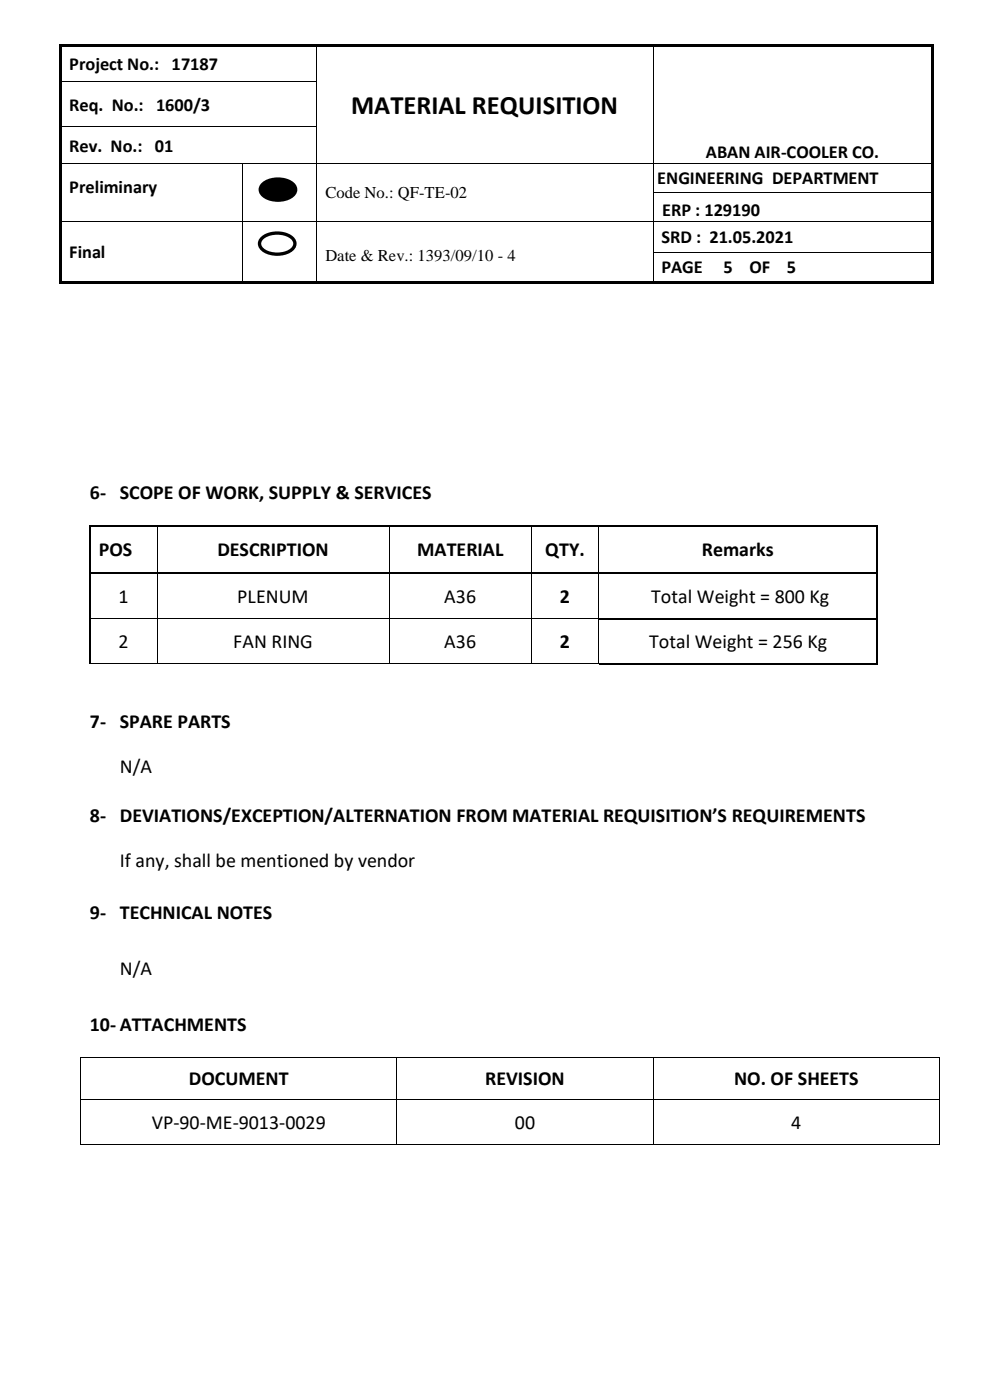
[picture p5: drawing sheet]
<svg xmlns="http://www.w3.org/2000/svg" width="210mm" height="297mm" viewBox="0 0 210 297" stroke-linecap="round" stroke-linejoin="round" font-family="sans-serif">
<g fill="#000">
<path d="M12.5 9.3h.5v.6h-.5z" fill-rule="evenodd"/>
<path d="M12.5 9.3h.5v.5h-.5z" fill-rule="evenodd"/>
<path d="M12.5 9.9h.5v7.3h-.5z" fill-rule="evenodd"/>
<path d="M12.5 17.2h.5v.5h-.5z" fill-rule="evenodd"/>
<path d="M13 9.3h54v.5h-54z" fill-rule="evenodd"/>
<path d="M67 9.8l.2 .1z" fill-rule="evenodd"/>
<path d="M67 9.3h.5v.5h-.5z" fill-rule="evenodd"/>
<path d="M67 17.2h.2v.5h-.2z" fill-rule="evenodd"/>
<path d="M67.5 9.3h71v.5h-71z" fill-rule="evenodd"/>
<path d="M138.5 9.8l.1 .1z" fill-rule="evenodd"/>
<path d="M138.5 9.3h.5v.5h-.5z" fill-rule="evenodd"/>
<path d="M138.5 17.2h.1v.5h-.1z" fill-rule="evenodd"/>
<path d="M139 9.3h58.5v.5h-58.5z" fill-rule="evenodd"/>
<path d="M197.5 9.3h.5v.6h-.5z" fill-rule="evenodd"/>
<path d="M197.5 9.3h.5v.5h-.5z" fill-rule="evenodd"/>
<path d="M197.5 9.9h.5v7.3h-.5z" fill-rule="evenodd"/>
<path d="M197.5 17.2h.5v.5h-.5z" fill-rule="evenodd"/>
<path d="M12.5 17.7h.5v9h-.5z" fill-rule="evenodd"/>
<path d="M12.5 26.7h.5v.5h-.5z" fill-rule="evenodd"/>
<path d="M12.5 27.2h.5v7.4h-.5z" fill-rule="evenodd"/>
<path d="M12.5 34.6h.5v.1h-.5z" fill-rule="evenodd"/>
<path d="M51.4 34.6h.1v.1h-.1z" fill-rule="evenodd"/>
<path d="M67 26.7h.2v.5h-.2z" fill-rule="evenodd"/>
<path d="M67 34.6h.2v.1h-.2z" fill-rule="evenodd"/>
<path d="M138.5 26.7h.1v.5h-.1z" fill-rule="evenodd"/>
<path d="M138.5 34.6h.1v.1h-.1z" fill-rule="evenodd"/>
<path d="M197.5 17.7h.5v9h-.5z" fill-rule="evenodd"/>
<path d="M197.5 26.7h.5v.5h-.5z" fill-rule="evenodd"/>
<path d="M197.5 27.2h.5v7.4h-.5z" fill-rule="evenodd"/>
<path d="M197.5 34.6h.5v.1h-.5z" fill-rule="evenodd"/>
<path d="M12.5 34.7h.5v6.2h-.5z" fill-rule="evenodd"/>
<path d="M12.5 40.9h.5v.1h-.5z" fill-rule="evenodd"/>
<path d="M12.5 41h.5v5.8h-.5z" fill-rule="evenodd"/>
<path d="M12.5 46.8h.5v.2h-.5z" fill-rule="evenodd"/>
<path d="M12.5 47h.5v6.4h-.5z" fill-rule="evenodd"/>
<path d="M12.5 53.4h.5v.2h-.5z" fill-rule="evenodd"/>
<path d="M12.5 53.6h.5v6.1h-.5z" fill-rule="evenodd"/>
<path d="M51.4 40.9h.1v.1h-.1z" fill-rule="evenodd"/>
<path d="M51.4 46.8h.1v.2h-.1z" fill-rule="evenodd"/>
<path d="M51.4 53.4h.1v.2h-.1z" fill-rule="evenodd"/>
<path d="M55.6 39.2a5.2 5.2 0 0 1 6.7 0 1.73 1.73 0 0 1-1 2.8 5.3 5.3 0 0 1-5.7-.8 1.46 1.46 0 0 1 0-2z" fill-rule="evenodd"/>
<path d="M67 40.9h.2v.1h-.2z" fill-rule="evenodd"/>
<path d="M67 46.8h.2v.2h-.2z" fill-rule="evenodd"/>
<path d="M67 53.4h.2v.2h-.2z" fill-rule="evenodd"/>
<path d="M138.5 40.9h.1v.1h-.1z" fill-rule="evenodd"/>
<path d="M138.5 46.8h.1v.2h-.1z" fill-rule="evenodd"/>
<path d="M138.5 53.4h.1v.2h-.1z" fill-rule="evenodd"/>
<path d="M197.5 34.7h.5v6.2h-.5z" fill-rule="evenodd"/>
<path d="M197.5 40.9h.5v.1h-.5z" fill-rule="evenodd"/>
<path d="M197.5 41h.5v5.8h-.5z" fill-rule="evenodd"/>
<path d="M197.5 46.8h.5v.2h-.5z" fill-rule="evenodd"/>
<path d="M197.5 47h.5v6.4h-.5z" fill-rule="evenodd"/>
<path d="M197.5 53.4h.5v.2h-.5z" fill-rule="evenodd"/>
<path d="M197.5 53.6h.5v6.1h-.5z" fill-rule="evenodd"/>
<path d="M12.5 59.7h.5v.5h-.5z" fill-rule="evenodd"/>
<path d="M12.5 59.7h.5v.5h-.5z" fill-rule="evenodd"/>
<path d="M13 59.7h38.4v.5h-38.4z" fill-rule="evenodd"/>
<path d="M51.4 59.7h.5v.5h-.5z" fill-rule="evenodd"/>
<path d="M51.9 59.7h15.1v.5h-15.1z" fill-rule="evenodd"/>
<path d="M67 59.7h.5v.5h-.5z" fill-rule="evenodd"/>
<path d="M67.5 59.7h71v.5h-71z" fill-rule="evenodd"/>
<path d="M138.5 59.7h.5v.5h-.5z" fill-rule="evenodd"/>
<path d="M139 59.7h58.5v.5h-58.5z" fill-rule="evenodd"/>
<path d="M197.5 59.7h.5v.5h-.5z" fill-rule="evenodd"/>
<path d="M197.5 59.7h.5v.5h-.5z" fill-rule="evenodd"/>
</g>
<g fill="none" stroke="#000" stroke-width=".21">
<path d="M13 17.3h54M67.1 9.9v7.3M67.1 17.7v9M138.5 9.9v7.3M138.5 17.7v9M13 26.8h54M13 34.6h38.4M51.4 34.7v6.2M51.5 34.6h15.5M67.1 27.2v7.4M67.1 34.7v6.2M67.2 34.6h71.3"/>
<path d="M138.5 27.2v7.4M138.5 34.7v6.2M138.6 34.6h58.9M13 46.9h38.4M51.4 41v5.8M51.4 47v6.4M51.4 53.6v6.1M51.5 46.9h15.5M67.1 41v5.8M67.1 47v6.4M67.1 53.6v6.1M67.2 46.9h71.3"/>
<path d="M138.5 41v5.8M138.5 47v6.4M138.5 53.6v6.1M138.6 40.9h58.9M138.6 46.9h58.9M138.6 53.5h58.9"/>
</g>
<path d="M55.6 39.2a5.2 5.2 0 0 1 6.7 0 1.73 1.73 0 0 1-1 2.8 5.3 5.3 0 0 1-5.7-.8 1.46 1.46 0 0 1 0-2z" fill="none" stroke="#000" stroke-width=".71" stroke-linecap="butt"/>
<path d="M55.4 50.7a5.2 5.2 0 0 1 6.8 0 1.73 1.73 0 0 1-1 2.7 5.3 5.3 0 0 1-5.8-.7 1.46 1.46 0 0 1 0-2z" fill-rule="evenodd" fill="#fff"/>
<path d="M55.4 50.7a5.2 5.2 0 0 1 6.8 0 1.73 1.73 0 0 1-1 2.7 5.3 5.3 0 0 1-5.8-.7 1.46 1.46 0 0 1 0-2z" fill="none" stroke="#000" stroke-width=".71" stroke-linecap="butt"/>
<g fill="#000">
<path d="M18.9 111.4h.3v.3h-.3z" fill-rule="evenodd"/>
<path d="M18.9 111.4h.3v.3h-.3z" fill-rule="evenodd"/>
<path d="M33.3 111.4h.3v.3h-.3z" fill-rule="evenodd"/>
<path d="M82.5 111.4h.3v.3h-.3z" fill-rule="evenodd"/>
<path d="M112.7 111.4h.3v.3h-.3z" fill-rule="evenodd"/>
<path d="M126.9 111.4h.4v.3h-.4z" fill-rule="evenodd"/>
<path d="M186 111.4h.3v.3h-.3z" fill-rule="evenodd"/>
<path d="M186 111.4h.3v.3h-.3z" fill-rule="evenodd"/>
<path d="M18.9 121.5h.3v.3h-.3z" fill-rule="evenodd"/>
<path d="M18.9 131.1h.3v.3h-.3z" fill-rule="evenodd"/>
<path d="M33.3 121.5h.3v.3h-.3z" fill-rule="evenodd"/>
<path d="M33.3 131.1h.2v.3h-.2z" fill-rule="evenodd"/>
<path d="M82.5 121.5h.3v.3h-.3z" fill-rule="evenodd"/>
<path d="M82.5 131.1h.2v.3h-.2z" fill-rule="evenodd"/>
<path d="M112.7 121.5h.3v.3h-.3z" fill-rule="evenodd"/>
<path d="M112.7 131.1h.1v.3h-.1z" fill-rule="evenodd"/>
<path d="M126.9 121.5h.4v.3h-.4z" fill-rule="evenodd"/>
<path d="M126.9 131.1h.2v.3h-.2z" fill-rule="evenodd"/>
<path d="M186 121.5h.3v.3h-.3z" fill-rule="evenodd"/>
<path d="M186 131.1h.3v.3h-.3z" fill-rule="evenodd"/>
<path d="M33.3 140.7h.2v.2h-.2z" fill-rule="evenodd"/>
<path d="M82.5 140.7h.2v.2h-.2z" fill-rule="evenodd"/>
<path d="M112.7 140.7h.1v.2h-.1z" fill-rule="evenodd"/>
<path d="M126.9 140.7h.2v.2h-.2z" fill-rule="evenodd"/>
<path d="M126.9 140.7h.2v.2h-.2z" fill-rule="evenodd"/>
<path d="M186 140.7h.3v.4h-.3z" fill-rule="evenodd"/>
<path d="M186 140.7h.3v.4h-.3z" fill-rule="evenodd"/>
<path d="M17.1 224.2h.1v.2h-.1z" fill-rule="evenodd"/>
<path d="M17.1 224.2h.1v.2h-.1z" fill-rule="evenodd"/>
<path d="M17.1 233.2h.1v.2h-.1z" fill-rule="evenodd"/>
<path d="M84.1 224.2h.2v.2h-.2z" fill-rule="evenodd"/>
<path d="M84.1 233.2h.2v.2h-.2z" fill-rule="evenodd"/>
<path d="M138.5 224.2h.2v.2h-.2z" fill-rule="evenodd"/>
<path d="M138.5 233.2h.2v.2h-.2z" fill-rule="evenodd"/>
<path d="M199.2 224.2h.1v.2h-.1z" fill-rule="evenodd"/>
<path d="M199.2 224.2h.1v.2h-.1z" fill-rule="evenodd"/>
<path d="M199.2 233.2h.1v.2h-.1z" fill-rule="evenodd"/>
<path d="M17.1 242.8h.1v.1h-.1z" fill-rule="evenodd"/>
<path d="M17.1 242.8h.1v.1h-.1z" fill-rule="evenodd"/>
<path d="M84.1 242.8h.2v.1h-.2z" fill-rule="evenodd"/>
<path d="M138.5 242.8h.2v.1h-.2z" fill-rule="evenodd"/>
<path d="M199.2 242.8h.1v.1h-.1z" fill-rule="evenodd"/>
<path d="M199.2 242.8h.1v.1h-.1z" fill-rule="evenodd"/>
</g>
<g fill="none" stroke="#000" stroke-width=".34">
<path d="M19 111.7v9.8M19.2 111.5h14.1M33.6 111.5h48.9M82.8 111.5h29.9M113 111.5h13.9M127.3 111.5h58.7M186.1 111.7v9.8M19 121.8v9.3M19 131.4v9.3M19.2 121.6h14.1M33.6 121.6h48.9M82.8 121.6h29.9"/>
<path d="M113 121.6h13.9M127.1 131.3h58.9M127.3 121.6h58.7M186.1 121.8v9.3M186.1 131.4v9.3M127.1 140.9h58.9"/>
</g>
<g fill="none" stroke="#000" stroke-width=".21">
<path d="M33.4 111.7v9.8M82.6 111.7v9.8M112.8 111.7v9.8M127 111.7v9.8M19.2 131.2h14.1M33.4 121.8v9.3M33.4 131.4v9.3M33.5 131.2h49M82.6 121.8v9.3M82.6 131.4v9.3M82.7 131.2h30M112.8 121.8v9.3"/>
<path d="M112.8 131.4v9.3M112.8 131.2h14.1M127 121.8v9.3M127 131.4v9.3M18.9 140.8h14.4M33.5 140.8h49M82.7 140.8h30M112.8 140.8h14.1M17.1 224.4v8.8M17.1 233.4v9.4M17.2 224.3h66.9M17.2 233.3h66.9"/>
<path d="M84.2 224.4v8.8M84.2 233.4v9.4M84.3 224.3h54.2M84.3 233.3h54.2M138.6 224.4v8.8M138.6 233.4v9.4M138.7 224.3h60.5M138.7 233.3h60.5M199.3 224.4v8.8M199.3 233.4v9.4M17.2 242.9h66.9M84.3 242.9h54.2"/>
<path d="M138.7 242.9h60.5"/>
</g>
<path d="M46.6 247.5h5.8v7.4h-5.8z" fill-rule="evenodd" fill="#fff"/>
<text font-size="5.6" x="74.5" y="24.2">MATERIAL REQUISITION</text>
<g font-size="4.2">
<text x="19" y="105.9">6- SCOPE OF WORK, SUPPLY &amp; SERVICES</text>
<text x="21" y="118">POS</text>
<text x="46.1" y="118">DESCRIPTION</text>
<text x="88.5" y="118">MATERIAL</text>
<text x="115.7" y="118">QTY.</text>
<text x="148.9" y="118">Remarks</text>
<text x="25.1" y="127.9">1</text>
<text x="50.3" y="127.9">PLENUM</text>
<text x="94.3" y="127.9">A36</text>
<text x="118.8" y="127.9">2</text>
<text x="138.2" y="127.9">Total Weight = 800 Kg</text>
<text x="25.1" y="137.5">2</text>
<text x="49.5" y="137.5">FAN RING</text>
<text x="94.3" y="137.5">A36</text>
<text x="118.8" y="137.5">2</text>
<text x="137.7" y="137.5">Total Weight = 256 Kg</text>
<text x="19" y="154.5">7- SPARE PARTS</text>
<text x="25.4" y="164">N/A</text>
<text x="19" y="174.4">8- DEVIATIONS/EXCEPTION/ALTERNATION FROM MATERIAL REQUISITION’S REQUIREMENTS</text>
<text x="25.4" y="183.8">If any, shall be mentioned by vendor</text>
<text x="19" y="194.9">9- TECHNICAL NOTES</text>
<text x="25.4" y="206.8">N/A</text>
<text x="19" y="218.7">10- ATTACHMENTS</text>
<text x="40.1" y="230.2">DOCUMENT</text>
<text x="102.9" y="230.2">REVISION</text>
<text x="155.7" y="230.2">NO. OF SHEETS</text>
<text x="32.2" y="239.5">VP-90-ME-9013-0029</text>
<text x="109.2" y="239.5">00</text>
<text x="167.8" y="239.5">4</text>
</g>
<g font-size="3.9">
<text x="14.7" y="14.8">Project No.: 17187</text>
<text x="14.7" y="23.5">Req. No.: 1600/3</text>
<text x="14.7" y="32.2">Rev. No.: 01</text>
<text x="149.8" y="33.5">ABAN AIR-COOLER CO.</text>
<text x="14.7" y="41">Preliminary</text>
<text x="139.4" y="39.1">ENGINEERING DEPARTMENT</text>
<text x="140.4" y="45.8">ERP : 129190</text>
<text x="140.3" y="51.5">SRD : 21.05.2021</text>
<text x="14.7" y="54.8">Final</text>
<text x="140.3" y="58">PAGE</text>
<text x="153.5" y="58">5</text>
<text x="159" y="58">OF</text>
<text x="166.9" y="58">5</text>
</g>
<g font-size="3.5">
<text x="69" y="42">Code No.: QF-TE-02</text>
<text x="69" y="55.3">Date &amp; Rev.: 1393/09/10 - 4</text>
</g>
</svg>
